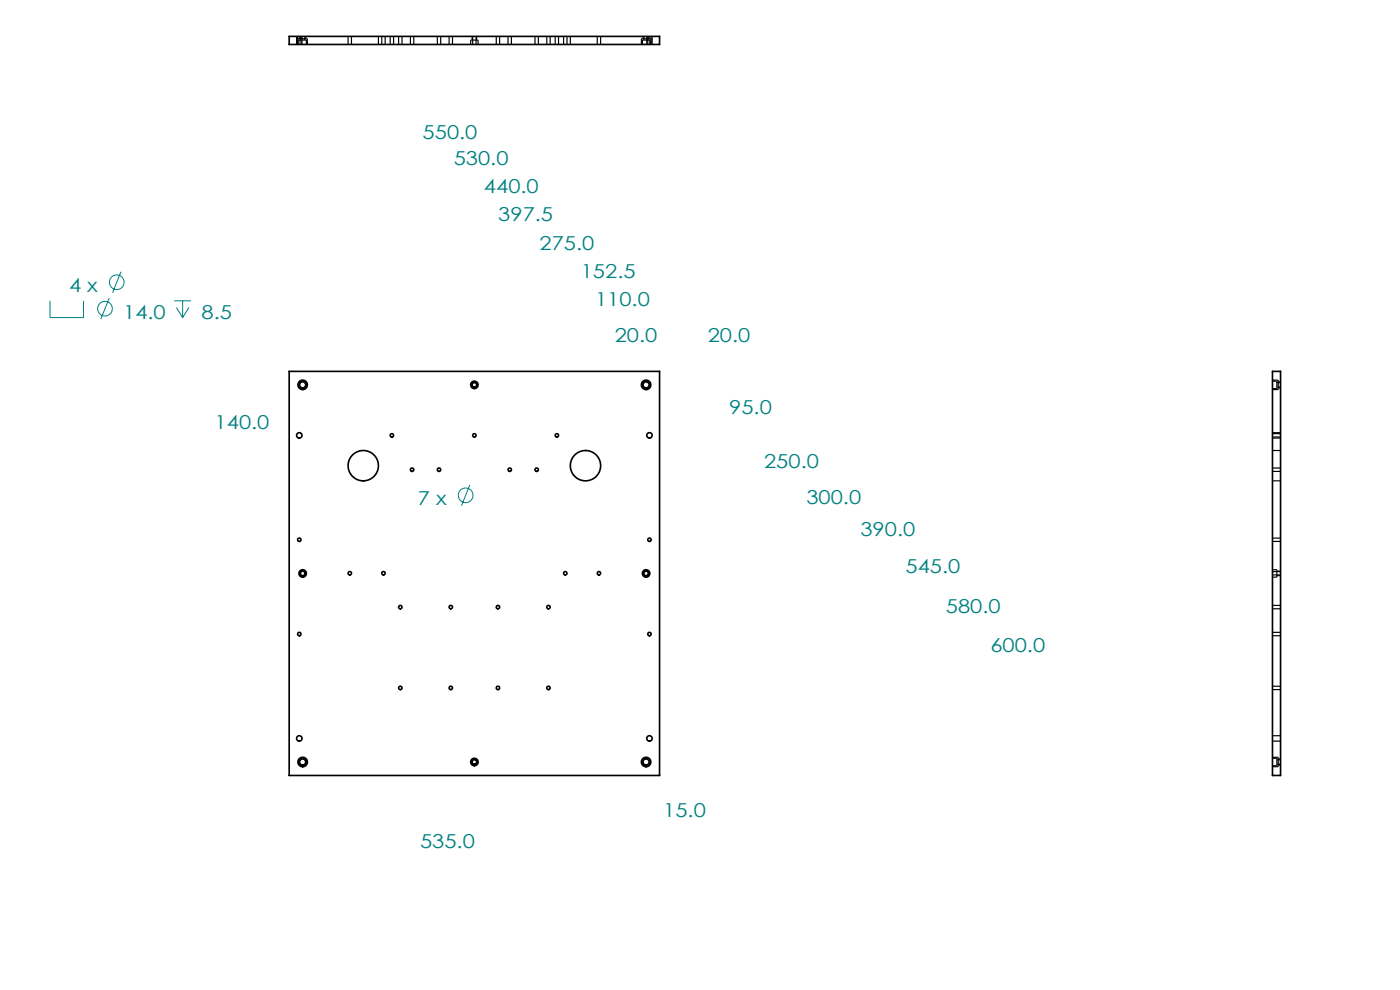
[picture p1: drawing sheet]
<svg xmlns="http://www.w3.org/2000/svg" width="297mm" height="210mm" viewBox="0 0 297 210" stroke-linecap="round" stroke-linejoin="round" font-family="sans-serif">
<g fill="none" stroke="#000" stroke-width=".35">
<path d="M61.3 7.7h78.6v1.7h-78.6zM61.3 78.8h78.6v85.7h-78.6zM269.9 78.8h1.8v85.7h-1.8z"/>
<circle cx="63.5" cy="92.4" r=".57"/>
<circle cx="64.2" cy="81.6" r="1"/>
<circle cx="64.2" cy="81.6" r=".64"/>
<circle cx="77.1" cy="98.8" r="3.2"/>
<circle cx="83.1" cy="92.4" r=".36"/>
<circle cx="87.4" cy="99.6" r=".36"/>
<circle cx="93.1" cy="99.6" r=".36"/>
<circle cx="100.6" cy="81.6" r=".79"/>
<circle cx="100.6" cy="92.4" r=".36"/>
<circle cx="100.6" cy="81.6" r=".47"/>
<circle cx="108.1" cy="99.6" r=".36"/>
<circle cx="113.8" cy="99.6" r=".36"/>
<circle cx="118.1" cy="92.4" r=".36"/>
<circle cx="124.2" cy="98.8" r="3.2"/>
<circle cx="137.1" cy="81.6" r="1"/>
<circle cx="137.1" cy="81.6" r=".64"/>
<circle cx="137.8" cy="92.4" r=".57"/>
<circle cx="63.5" cy="114.5" r=".36"/>
<circle cx="137.8" cy="114.5" r=".36"/>
<circle cx="63.5" cy="134.5" r=".36"/>
<circle cx="64.2" cy="121.6" r=".47"/>
<circle cx="64.2" cy="121.6" r=".79"/>
<circle cx="74.2" cy="121.6" r=".36"/>
<circle cx="81.3" cy="121.6" r=".36"/>
<circle cx="84.9" cy="128.8" r=".36"/>
<circle cx="95.6" cy="128.8" r=".36"/>
<circle cx="105.6" cy="128.8" r=".36"/>
<circle cx="116.3" cy="128.8" r=".36"/>
<circle cx="119.9" cy="121.6" r=".36"/>
<circle cx="127.1" cy="121.6" r=".36"/>
<circle cx="137.1" cy="121.6" r=".47"/>
<circle cx="137.1" cy="121.6" r=".79"/>
<circle cx="137.8" cy="134.5" r=".36"/>
<circle cx="63.5" cy="156.6" r=".57"/>
<circle cx="84.9" cy="145.9" r=".36"/>
<circle cx="95.6" cy="145.9" r=".36"/>
<circle cx="105.6" cy="145.9" r=".36"/>
<circle cx="116.3" cy="145.9" r=".36"/>
<circle cx="137.8" cy="156.6" r=".57"/>
<circle cx="64.2" cy="161.6" r=".64"/>
<circle cx="64.2" cy="161.6" r="1"/>
<circle cx="100.6" cy="161.6" r=".47"/>
<circle cx="100.6" cy="161.6" r=".79"/>
<circle cx="137.1" cy="161.6" r="1"/>
<circle cx="137.1" cy="161.6" r=".64"/>
</g>
<g fill="none" stroke="#000" stroke-width=".25" stroke-dasharray="2.5 2.5" stroke-linecap="butt">
<path d="M62.9 7.7v1.7M63.1 7.7v1.7M63.2 8.2v1.2M63.4 8.5v.9M63.6 7.7v.5M63.7 7.7v.8M63.8 9.4v-1.7M64.1 9.4v-1.7M64.7 8.5v-.8M64.8 8.2v-.5M65 8.5h-1.6M65 9.4v-.9"/>
<path d="M65.2 8.2h-2M65.2 9.4v-1.2M73.8 7.7v1.7M74.6 9.4v-1.7M80.3 9.4v-1.7M81 7.7v1.7M81.7 9.4v-1.7M82.8 7.7v1.7M83.5 9.4v-1.7M84.6 7.7v1.7M85.3 9.4v-1.7M87.1 7.7v1.7"/>
<path d="M87.8 9.4v-1.7M92.8 7.7v1.7M93.5 9.4v-1.7M95.3 7.7v1.7M96 9.4v-1.7M99.8 8.5v.9M100.2 7.7v.8M100.3 7.7v1.7M101 9.4v-1.7M101.1 8.5v-.8M101.4 8.5h-1.6M101.4 9.4v-.9"/>
<path d="M105.3 7.7v1.7M106 9.4v-1.7M107.8 7.7v1.7M108.5 9.4v-1.7M113.5 7.7v1.7M114.2 9.4v-1.7M116 7.7v1.7M116.7 9.4v-1.7M117.8 7.7v1.7M118.5 9.4v-1.7M119.6 7.7v1.7M120.3 9.4v-1.7"/>
<path d="M121 7.7v1.7M126.7 7.7v1.7M127.4 9.4v-1.7M136.1 8.2v1.2M136.3 8.5v.9M136.4 7.7v.5M136.6 7.7v.8M137.2 7.7v1.7M137.4 7.7v1.7M137.5 8.5v-.8M137.7 8.2v-.5M137.8 8.5h-1.5"/>
<path d="M137.8 9.4v-.9M138.1 8.2h-2M138.1 9.4v-1.2M138.1 9.4v-1.7M138.3 9.4v-1.7M269.9 92.9h1.8M269.9 82.6h1.3M269.9 92.7h1.8M269.9 100h1.8M269.9 82.4h1M270.9 82.4v-1.5M270.9 80.9h-1"/>
<path d="M270.9 82.1h.8M271.2 82.6v-2M271.2 80.6h-1.3M271.2 82.3h.5M271.7 91.8h-1.8M271.7 81h-.5M271.7 95.6h-1.8M271.7 92h-1.8M271.7 99.3h-1.8M271.7 81.2h-.8M269.9 114.9h1.8M269.9 102h1.8"/>
<path d="M271.7 114.1h-1.8M269.9 134.9h1.8M269.9 122.4h1M269.9 122h1.8M269.9 129.1h1.8M270.9 122.4v-1.5M270.9 120.9h-1M270.9 122.1h.8M271.7 134.1h-1.8M271.7 121.2h-.8M271.7 121.2h-1.8M271.7 128.4h-1.8"/>
<path d="M269.9 157.2h1.8M269.9 146.3h1.8M271.7 156.1h-1.8M271.7 145.6h-1.8M269.9 162.6h1.3M269.9 162.4h1M270.9 162.4v-1.5M270.9 160.9h-1M270.9 162.1h.8M271.2 162.6v-2M271.2 160.6h-1.3M271.2 162.3h.5"/>
<path d="M271.7 161h-.5M271.7 161.2h-.8"/>
</g>
<g fill="none" stroke="#008080" stroke-width=".21">
<path d="M25.7 57.6l-1.8 4.5M10.6 63.8v3.6h7.1v-3.6M23.2 63.3l-1.8 4.4M37 63.8h3.5M37.4 65.2l1.3 2.2M38.7 63.8v3.6M40.1 65.2l-1.4 2.2M99.7 102.8l-1.8 4.5"/>
<circle cx="24.8" cy="59.9" r="1.56"/>
<circle cx="22.3" cy="65.5" r="1.56"/>
<circle cx="98.8" cy="105.1" r="1.56"/>
</g>
<g font-size="4.1" fill="#008080">
<text x="89.7" y="29.5">550.0</text>
<text x="96.2" y="35">530.0</text>
<text x="102.7" y="41">440.0</text>
<text x="105.7" y="47">397.5</text>
<text x="114.5" y="53">275.0</text>
<text x="123.2" y="59">152.5</text>
<text x="14.6" y="62">4 x</text>
<text x="126.2" y="65">110.0</text>
<text x="26.1" y="67.6">14.0</text>
<text x="42.8" y="67.6">8.5</text>
<text x="130.4" y="72.6">20.0</text>
<text x="150.1" y="72.6">20.0</text>
<text x="154.7" y="87.8">95.0</text>
<text x="45.5" y="91">140.0</text>
<text x="162.1" y="99.4">250.0</text>
<text x="88.7" y="107.2">7 x</text>
<text x="171.1" y="106.8">300.0</text>
<text x="182.5" y="113.8">390.0</text>
<text x="192.1" y="121.5">545.0</text>
<text x="200.7" y="130">580.0</text>
<text x="210.1" y="138.4">600.0</text>
<text x="140.7" y="173.3">15.0</text>
<text x="89.1" y="179.9">535.0</text>
</g>
</svg>
